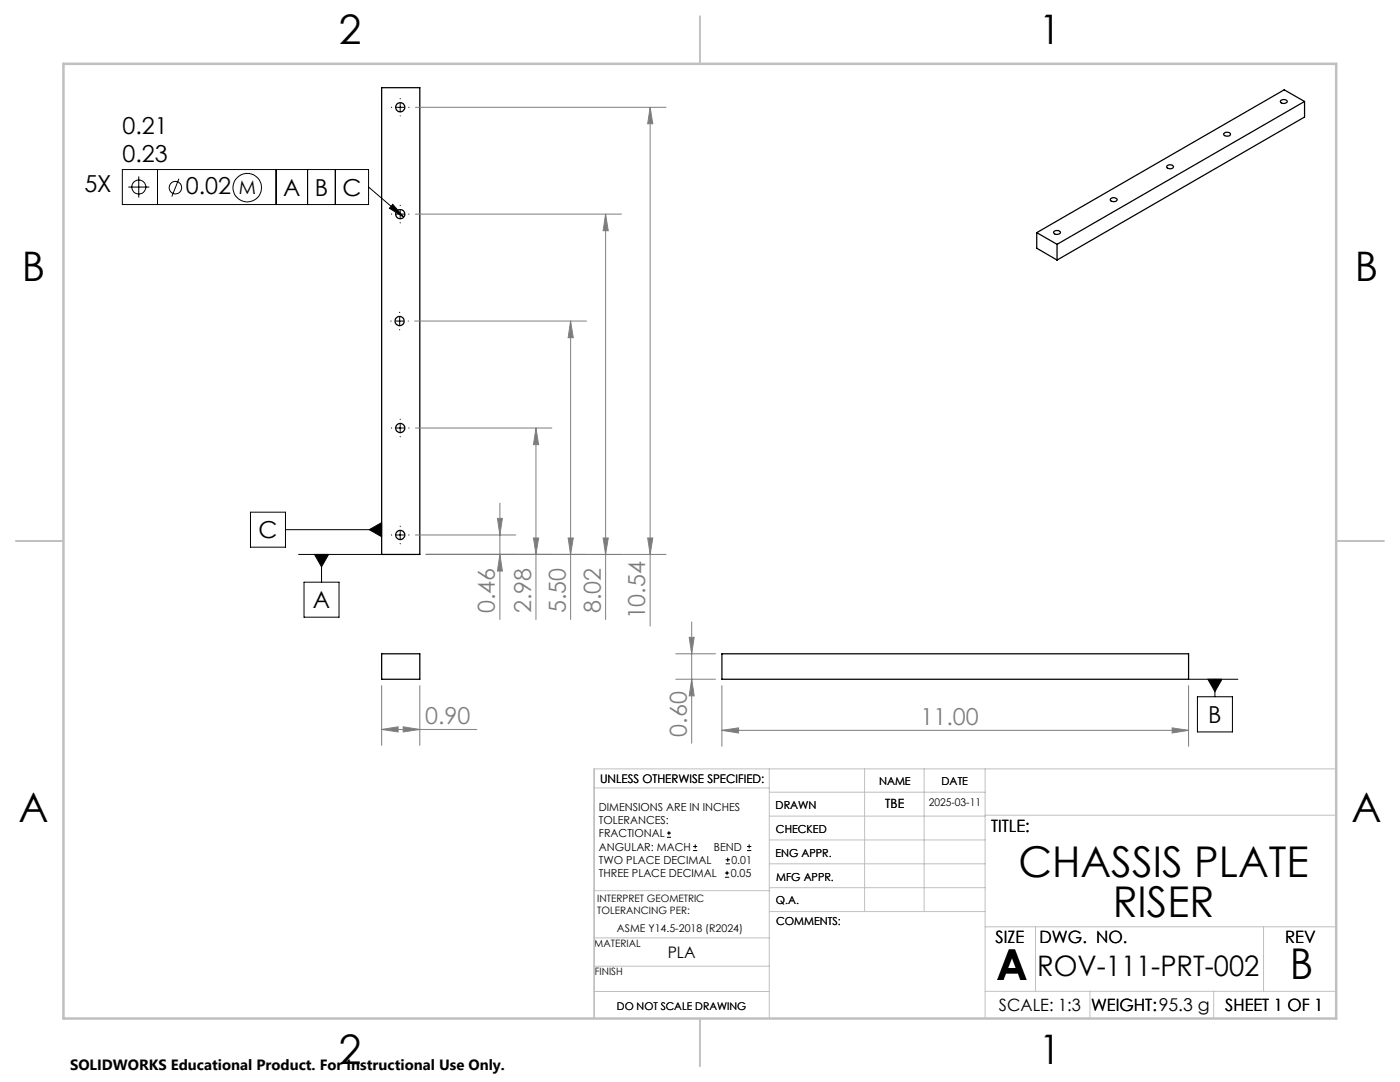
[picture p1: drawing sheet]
<svg xmlns="http://www.w3.org/2000/svg" width="279mm" height="216mm" viewBox="0 0 279 216" stroke-linecap="round" stroke-linejoin="round" font-family="sans-serif">
<g fill="none" stroke="#000" stroke-width=".25">
<path d="M76.2 17.5h7.6v93.1h-7.6zM221.7 39.6a.82 .82 0 0 1 1.3 .3 .81 .81 0 0 1-1.4-.1zM232.9 33.1a.77 .77 0 0 1 1.3 .2 .77 .77 0 0 1-1.4 0zM244.2 26.7a.79 .79 0 0 1 1.4 .1 .74 .74 0 0 1-.8 .4 .74 .74 0 0 1-.6-.5zM255.6 20a.8 .8 0 0 1 1.3 .3 .74 .74 0 0 1-.7 .4 .74 .74 0 0 1-.6-.6zM260.3 20.2l-4-2.3-49.4 28.5M260.3 20.2l-49.3 28.6M260.3 20.2v3.2l-49.3 28.5M206.9 46.4l4.1 2.4M206.9 46.4v3.1l4.1 2.4M210.3 46.2a.82 .82 0 0 1 1.3 .3 .73 .73 0 0 1-.7 .3 .73 .73 0 0 1-.6-.6zM211 48.8v3.1"/>
<path d="M76.2 130.5h7.6v5h-7.6zM144.1 130.5h93.1v5h-93.1z"/>
<circle cx="79.9" cy="21.4" r=".91"/>
<circle cx="79.9" cy="42.7" r=".92"/>
<circle cx="79.7" cy="64.1" r=".92"/>
<circle cx="79.9" cy="85.4" r=".92"/>
<circle cx="79.9" cy="106.7" r=".92"/>
</g>
<g fill="none" stroke="#000" stroke-width=".2">
<path d="M79.9 19.6v.1M24.4 33.8h49.2v7h-49.2zM25.6 37.3h4.2M27.7 35.2v4.2M31.4 33.8v7M35.7 35.7l-1.4 3.5M55.1 33.8v7M61.4 33.8v7M66.9 33.8v7M73.6 37.3l7 6M78.1 21.4h.1M79 21.4h1.7"/>
<path d="M79.9 20.6v1.7M79.9 23.1h.1M81.6 21.4h.1M78.1 42.7h.1M78.4 40.8l2.2 2.5-2.9-1.7zM79 42.7h1.7M79.9 41h.1M79.9 41.9v1.7M79.9 44.4v.1M81.6 42.7h.1M78 64.1h.1M78.9 64.1h1.7"/>
<path d="M79.8 62.3v.1M79.8 63.2v1.7M79.8 65.8h.1M81.5 64.1h.1M78.1 85.4h.1M79 85.4h1.7M79.9 83.6v.1M79.9 84.6v1.7M79.9 87.1v.1M81.6 85.4h.1M50 102.2h7v7h-7zM57 105.7h19.2"/>
<path d="M59.6 110.6h16.6M60.7 116.2h7v7h-7zM62.8 110.6h2.8l-1.4 2.5zM64.2 110.6v5.6M73.7 105.7l2.5-1.4v2.8zM78.1 106.8h.1M79 106.8h1.7M79.9 105v.1M79.9 105.9v1.7M79.9 108.4v.1M81.6 106.8h.1M237.2 135.5h9.9"/>
<path d="M239 139h7v7h-7zM241.1 135.5h2.8l-1.4 2.5zM242.5 135.5v3.5M133.1 167.1h.8M133.1 166.2h.8M133.5 165.8v.9M138.3 169.7h.8M138.3 168.9h.8M138.7 168.5v.8M144.7 175h.8M144.7 174.2h.8M144.8 172.4h.9"/>
<path d="M144.8 171.6h.9M145.1 173.8v.8M145.2 171.1v.9M149.1 169.7h.8M149.1 168.9h.8M149.5 168.5v.8"/>
<circle cx="27.7" cy="37.3" r="1.4"/>
<circle cx="35" cy="37.4" r="1.25"/>
<circle cx="49.3" cy="37.4" r="2.84"/>
</g>
<g fill="none" stroke="#808080" stroke-width=".2">
<path d="M82.9 21.4h50M129.8 21.4l.5 3.3h-1zM129.8 21.4v103.5M82.9 42.7h41.1M120.9 42.7l.5 3.3h-1zM120.9 42.7v80.9M82.8 64.1h34.3M113.9 64.1l.5 3.3h-1zM113.9 64.1v59.5M82.9 85.4h27.2M107 85.4l.5 3.3h-1zM107 85.4v38.2"/>
<path d="M82.9 106.8h20M85.1 110.6h47.8M99.3 103.4h1l-.5 3.4zM99.8 110.6l.5 3.3h-1zM99.8 100.4v23.2M106.5 107.4h1l-.5 3.2zM113.4 107.4h1l-.5 3.2zM120.4 107.4h1l-.5 3.2zM129.3 107.4h1l-.5 3.2zM76.2 136.8v11.9M83.8 136.8v11.9M134.9 130.5h7.9"/>
<path d="M134.9 135.5h7.9M137.5 127.2h1l-.5 3.3zM138 135.5l.5 3.4h-1zM138 124.1v24.2M144.1 136.8v12.1M237.2 136.8v12.1M76.2 145.6l3.2-.6v1zM76.2 145.6h19M80.5 145l3.3 .6-3.3 .4zM144.1 145.7l3.3-.5v1.1zM144.1 145.7h93.1M233.9 145.2l3.3 .5-3.3 .6z"/>
</g>
<g fill="none" stroke="#c0c0c0" stroke-width=".2">
<path d="M118.6 157.2h34.9M153.5 153.4v49.8M153.5 158.1h43.1M172.5 153.4v28.5M184.4 153.4v28.5M196.6 153.4v49.8M266.7 153.4h-148.1v49.8M118.6 177.7h35M153.5 167.6h43.1M153.5 162.8h43.1M153.5 172.4h43.1M153.5 177.1h43.1"/>
<path d="M196.6 162.7h70.1M118.6 197.8h34.9M118.6 192.8h34.9M118.6 187.1h35M153.6 181.9h43M196.6 197.8h70.1M196.6 184.9h70.1M206.7 184.9v12.9M217.5 197.8v5.4M242.2 197.8v5.4M252.2 184.9v12.9"/>
</g>
<path d="M139.7 3.2v9.5M3.1 107.9h9.6M266.7 107.9h9.5M139.7 203.2v9.6" fill="none" stroke="#c0c0c0" stroke-width=".25"/>
<path d="M12.7 12.7h254v190.5h-254z" fill="none" stroke="#c0c0c0" stroke-width=".5"/>
<path d="M78.4 40.8l2.2 2.5-2.9-1.7zM62.8 110.6l1.4 2.5 1.4-2.5zM73.7 105.7l2.5 1.4v-2.8zM241.1 135.5l1.4 2.5 1.4-2.5z" fill="#000"/>
<g fill="#808080">
<path d="M76.2 145.6l3.2-.6v1zM80.5 145l3.3 .6-3.3 .4zM144.1 145.7l3.3-.5v1.1zM233.9 145.2l3.3 .5-3.3 .6z"/>
<path d="M106.5 107.4h1l-.5 3.2zM107 85.4l.5 3.3h-1zM113.4 107.4h1l-.5 3.2zM113.9 64.1l.5 3.3h-1z"/>
<path d="M99.3 103.4h1l-.5 3.4zM99.8 110.6l.5 3.3h-1zM120.9 42.7l.5 3.3h-1zM120.4 107.4h1l-.5 3.2zM129.8 21.4l.5 3.3h-1zM129.3 107.4h1l-.5 3.2zM137.5 127.2h1l-.5 3.3zM138 135.5l.5 3.4h-1z"/>
</g>
<g font-size="8.5">
<text x="203.2" y="174.9">CHASSIS PLATE</text>
<text x="222.1" y="183.1">RISER</text>
<text x="198.9" y="195.5">A</text>
<text x="257.4" y="195.4">B</text>
</g>
<g font-size="8.1">
<text x="67.6" y="8.9">2</text>
<text x="207.3" y="8.9">1</text>
<text x="4.4" y="56.1">B</text>
<text x="270.4" y="56.1">B</text>
<text x="3.7" y="164.1">A</text>
<text x="269.7" y="164.1">A</text>
<text x="67.6" y="212.4">2</text>
<text x="207.3" y="212.4">1</text>
</g>
<text font-size="5.6" x="207" y="194.7">ROV-111-PRT-002</text>
<g font-size="4.7">
<text x="24.4" y="26.8">0.21</text>
<text x="24.4" y="32.4">0.23</text>
<text x="16.8" y="38.3">5X</text>
<text x="37.1" y="38.8">0.02</text>
<text x="56.5" y="39.1">A</text>
<text x="62.8" y="39.1">B</text>
<text x="68.3" y="39.1">C</text>
<text x="51.6" y="107.4">C</text>
<text x="62.5" y="121.4">A</text>
<text x="241.1" y="144.3">B</text>
</g>
<g font-size="4.7" fill="#808080">
<text x="98.8" y="122.3" transform="rotate(-90 98.8 122.3)">0.46</text>
<text x="106" y="122.3" transform="rotate(-90 106 122.3)">2.98</text>
<text x="112.9" y="122.3" transform="rotate(-90 112.9 122.3)">5.50</text>
<text x="119.9" y="122.3" transform="rotate(-90 119.9 122.3)">8.02</text>
<text x="128.8" y="123.6" transform="rotate(-90 128.8 123.6)">10.54</text>
<text x="84.9" y="144.5">0.90</text>
<text x="137" y="147" transform="rotate(-90 137 147)">0.60</text>
<text x="183.7" y="144.7">11.00</text>
</g>
<text font-size="3.7" x="47.7" y="38.7">M</text>
<g font-size="3.4">
<text x="197.8" y="166">TITLE:</text>
<text x="198.7" y="188.1">SIZE</text>
<text x="207.5" y="188.1">DWG. NO.</text>
<text x="256.5" y="188.2">REV</text>
<text x="199.4" y="201.8">SCALE: 1:3</text>
<text x="217.7" y="201.8">WEIGHT:95.3 g</text>
<text x="217.7" y="201.8">WEIGHT:</text>
<text x="244.5" y="201.7">SHEET 1 OF 1</text>
</g>
<text font-size="3.2" x="133.3" y="191.2">PLA</text>
<text font-size="3" x="14" y="213.5">SOLIDWORKS Educational Product. For Instructional Use Only.</text>
<text font-size="2.5" x="176.7" y="161.3">TBE</text>
<text font-size="2.4" x="119.8" y="156.2">UNLESS OTHERWISE SPECIFIED:</text>
<g font-size="2.2">
<text x="119.5" y="161.8">DIMENSIONS ARE IN INCHES</text>
<text x="154.8" y="161.4">DRAWN</text>
<text x="175.4" y="156.6">NAME</text>
<text x="187.9" y="156.7">DATE</text>
<text x="119.5" y="164.4">TOLERANCES:</text>
<text x="119.5" y="167.1">FRACTIONAL</text>
<text x="154.9" y="166.3">CHECKED</text>
<text x="119.5" y="169.7">ANGULAR: MACH</text>
<text x="119.5" y="172.4">TWO PLACE DECIMAL</text>
<text x="142.5" y="169.7">BEND</text>
<text x="146" y="172.4">0.01</text>
<text x="154.8" y="170.9">ENG APPR.</text>
<text x="119.5" y="175">THREE PLACE DECIMAL</text>
<text x="145.8" y="175">0.05</text>
<text x="154.9" y="175.7">MFG APPR.</text>
<text x="154.9" y="180.4">Q.A.</text>
<text x="154.9" y="184.6">COMMENTS:</text>
</g>
<g font-size="2.1">
<text x="185.3" y="160.7">2025-03-11</text>
<text x="123.1" y="186.1">ASME Y14.5-2018 (R2024)</text>
<text x="123.1" y="201.6">DO NOT SCALE DRAWING</text>
</g>
<g font-size="2">
<text x="119.2" y="179.9">INTERPRET GEOMETRIC</text>
<text x="119.2" y="182.4">TOLERANCING PER:</text>
<text x="118.6" y="189">MATERIAL</text>
<text x="118.7" y="194.6">FINISH</text>
</g>
</svg>
